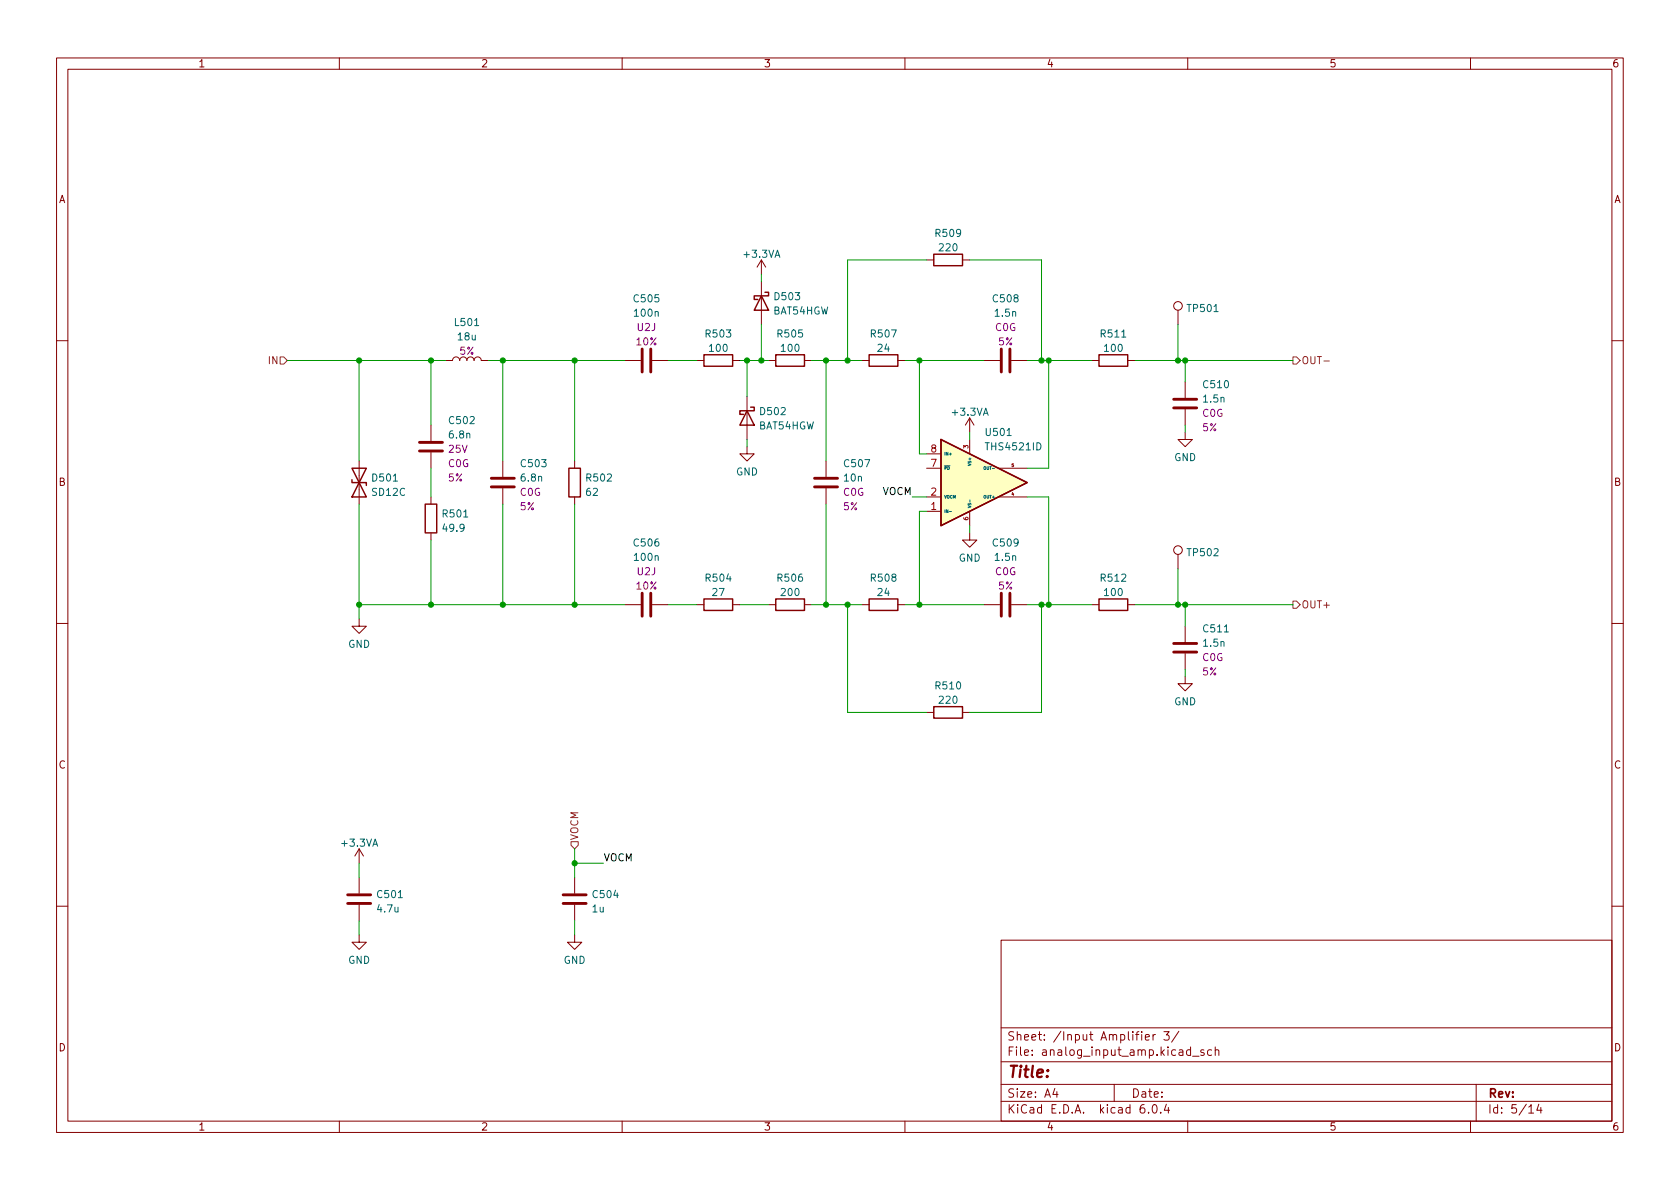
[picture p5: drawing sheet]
<svg xmlns="http://www.w3.org/2000/svg" width="297mm" height="210mm" viewBox="0 0 297 210" stroke-linecap="round" stroke-linejoin="round" font-family="sans-serif">
<g fill="none" stroke="#840000" stroke-width=".18">
<path d="M10 10.2h277v190.1h-277zM12 12.2h273v186.1h-273zM60 10.2v2M110 10.2v2M160 10.2v2M210 10.2v2M260 10.2v2M134.6 46v2.5M134.6 49.8v7.6M134.6 46l-.7 1.2M134.6 46l.8 1.2M163.8 46h1.3"/>
<path d="M170.2 46h1.2M208.3 54.9v2.5M10 60.2h2M76.2 75.2v2.8M78.7 63.7h1.3a.64 .64 0 0 1 .6-.6 .64 .64 0 0 1 .7 .6 .64 .64 0 0 1 .6-.6 .64 .64 0 0 1 .6 .6 .64 .64 0 0 1 .7-.6 .64 .64 0 0 1 .6 .6 .64 .64 0 0 1 .7-.6 .64 .64 0 0 1 .6 .6h1.3M110.5 63.7h2.8M115.3 63.7h2.8M123.2 63.7h1.3M129.5 63.7h1.3M132.1 79v1.3h1.2l-1.2 1.2-1.3-1.2h1.3M132.1 70.1v7.6M135.9 63.7h1.3"/>
<path d="M142.2 63.7h1.3M152.4 63.7h1.3M158.7 63.7h1.3M171.4 73.9l-.7 1.3M171.4 73.9v2.5M171.4 77.7v2.6M171.4 73.9l.8 1.3M174 63.7h2.8M178.8 63.7h2.8M193 63.7h1.3M199.4 63.7h1.3M209.5 76.4v1.3h1.3l-1.3 1.3-1.2-1.3h1.2"/>
<path d="M209.5 67.6v2.8M209.5 72.4v2.8M285 60.2h2M63.5 81.5v7.6M76.2 80v2.8M76.2 87.9v1.2M76.2 94.2v1.3M88.9 81.5v2.8M88.9 86.4v2.7M101.6 81.5v1.3M101.6 87.9v1.2M146 81.5v2.8"/>
<path d="M146 86.4v2.7M163.8 90.4h2.6M163.8 87.9h2.6M163.8 82.8h2.6M163.8 80.3h2.6M171.4 94.2v1.3h1.3l-1.3 1.3-1.2-1.3h1.2M171.4 90.4v2.6M176.5 87.9h5.1M176.5 82.8h5.1M208.3 98v2.6M10 110.2h2M63.5 109.5v1.2h1.3l-1.3 1.3-1.3-1.3h1.3"/>
<path d="M110.5 106.9h2.8M115.3 106.9h2.8M123.2 106.9h1.3M129.5 106.9h1.3M135.9 106.9h1.3M142.2 106.9h1.3M152.4 106.9h1.3M158.7 106.9h1.3M174 106.9h2.8M178.8 106.9h2.8M193 106.9h1.3M199.4 106.9h1.3"/>
<path d="M209.5 119.6v1.3h1.3l-1.3 1.3-1.2-1.3h1.2M209.5 110.7v2.8M209.5 115.6v2.8M285 110.2h2M163.8 126h1.3M170.2 126h1.2M63.5 150.1v2.5M63.5 155.2v2.8M63.5 150.1l-.8 1.3M63.5 150.1l.8 1.3M101.6 155.2v2.8M10 160.2h2"/>
<path d="M63.5 165.3v1.3h1.3l-1.3 1.3-1.3-1.3h1.3M63.5 160v2.8M101.6 165.3v1.3h1.3l-1.3 1.3-1.3-1.3h1.3M101.6 160v2.8M177 166.3h108v32h-108zM285 160.2h2M60 198.3v2M110 198.3v2M160 198.3v2M177 194.8h108M177 191.8h108M177 187.8h108"/>
<path d="M177 181.8h108M186.5 192.5l-.4 1h1M186.9 193v1M197 191.8v3M201.9 182.4v.2M201.9 182.9v1M202.3 195.3a.59 .59 0 0 0-.7 .7v.5l.1 .3h.4l.3-.1v-.5l-.1-.2-.4-.1-.3 .3M202.5 183.4l.7-.1-.1-.3-.4-.1-.2 .2 .1 .8h.5M203.1 196.7v.1M203.9 182.9v1M203.9 195.4l.2-.1a.81 .81 0 0 1 .6 .7 .81 .81 0 0 1-.3 .8h-.2a.81 .81 0 0 1-.6-.6 .81 .81 0 0 1 .3-.8zM204.3 182.9l-.3 .1-.1 .2"/>
<path d="M205.2 196.7v.1M205.8 182.4h.9l-.5 .6 .4 .1v.7l-.2 .1h-.4l-.2-.1M206.2 195.3l-.3 1h.9M206.6 195.8v1M208.4 182.4l-1.3 1.9M210 198.3v2M210.5 185.7l-.4-.1-.3 .3v.4l.1 .3h.6M210.5 185.1v1.5M210.9 186.8h1.1M212.9 185.7l-.4-.1-.2 .2 .1 .3 .5 .1v.4h-.6M214.2 185.7l-.4-.1-.3 .3v.4l.1 .3h.6M214.9 185.8l.2-.2 .3 .1 .1 .9"/>
<path d="M214.9 185.1v1.5M260 198.3v2M261 191.8v6.5M270.3 195.8l.4-.5v1.5M270.3 196.8h.9M272.1 195.3l-.4 1h.9M272.4 195.8v1"/>
<circle cx="208.3" cy="54.1" r=".76"/>
<circle cx="208.3" cy="97.3" r=".76"/>
</g>
<g fill="none" stroke="#840000" stroke-width=".25">
<path d="M134.6 52.3l1.3 2.6h-2.6zM135.3 51.7h.6v.6h-2.6v.7h.7M165.1 45h5.1v2h-5.1zM124.5 62.7h5v2.1h-5zM132.1 72.6l1.2 2.6h-2.5zM132.7 72h.6v.6h-2.5v.7h.6M137.2 62.7h5v2.1h-5zM153.7 62.7h5v2.1h-5zM166.4 77.7l15.2 7.6-15.2 7.7zM194.3 62.7h5.1v2.1h-5.1zM62.2 84.8v.5h2.6v.5M62.2 82.8h2.6l-2.6 5.1h2.6z"/>
<path d="M75.2 89.1h2v5.1h-2zM100.6 82.8h2v5.1h-2zM124.5 105.9h5v2h-5zM137.2 105.9h5v2h-5zM153.7 105.9h5v2h-5zM194.3 105.9h5.1v2h-5.1zM165.1 125h5.1v2h-5.1z"/>
</g>
<g fill="none" stroke="#840000" stroke-width=".51">
<path d="M74.2 79.8h4M74.2 78.2h4M113.5 61.7v4.1M115.1 61.7v4.1M177 61.7v4.1M178.6 61.7v4.1M207.5 72.1h4.1M207.5 70.6h4.1M86.9 86.1h4M86.9 84.6h4M144 86.1h4.1M144 84.6h4.1"/>
<path d="M113.5 104.9v4.1M115.1 104.9v4.1M177 104.9v4.1M178.6 104.9v4.1M207.5 115.3h4.1M207.5 113.8h4.1M61.5 159.8h4M61.5 158.2h4M99.6 159.8h4M99.6 158.2h4"/>
</g>
<path d="M166.4 77.7l15.2 7.6-15.2 7.7z" fill="#ffffc2" stroke="#ffffc2" stroke-width=".18"/>
<path d="M167.8 90.5h.4M167.8 80.3h.4M171.5 88.4v.4M174 82.6h.3l-.1 .4h-.2z" fill="none" stroke="#006464" stroke-width=".18"/>
<path d="M49.5 63.1h.7l.6 .6-.6 .7h-.7zM228.6 63.1h.6l.7 .6-.7 .7h-.6zM234.1 63.8h.9M228.6 106.3h.6l.7 .6-.7 .7h-.6zM101 148.8h1.2v.7l-.6 .6-.6-.6z" fill="none" stroke="#725600" stroke-width=".18"/>
<g fill="none" stroke="#009600" stroke-width=".18">
<path d="M134.6 48.5v1.3M134.6 57.4v6.3M163.8 46h-13.9v17.7M171.4 46h12.7v17.7M208.3 57.4v6.3M50.8 63.7h27.9M63.5 63.7v17.8M76.2 63.7v11.5M86.4 63.7h24.1M88.9 63.7v17.8M101.6 63.7v17.8M118.1 63.7h5.1"/>
<path d="M130.8 63.7h5.1M132.1 63.7v6.4M132.1 77.7v1.3M143.5 63.7h8.9M146 63.7v17.8M160 63.7h14M162.6 63.7v16.6h1.2M171.4 76.4v1.3M181.6 63.7h11.4M185.4 63.7v19.1h-3.8M200.7 63.7h27.9M209.5 63.7v3.9"/>
<path d="M209.5 75.2v1.2M63.5 89.1v20.4M76.2 82.8v5.1M76.2 95.5v11.4M88.9 89.1v17.8M101.6 89.1v17.8M146 89.1v17.8M161.3 87.9h2.5M163.8 90.4h-1.2v16.5M171.4 93v1.2M181.6 87.9h3.8v19M63.5 106.9h47"/>
<path d="M118.1 106.9h5.1M130.8 106.9h5.1M143.5 106.9h8.9M149.9 106.9v19.1h13.9M160 106.9h14M181.6 106.9h11.4M184.1 106.9v19.1h-12.7M200.7 106.9h27.9M208.3 100.6v6.3M209.5 106.9v3.8M209.5 118.4v1.2M63.5 152.6v2.6"/>
<path d="M101.6 152.6h5.1M101.6 150.1v5.1M63.5 162.8v2.5M101.6 162.8v2.5"/>
</g>
<g fill="#009600" stroke="#009600" stroke-width=".18">
<circle cx="146" cy="63.7" r=".46"/>
<circle cx="149.9" cy="63.7" r=".46"/>
<circle cx="134.6" cy="63.7" r=".46"/>
<circle cx="132.1" cy="63.7" r=".46"/>
<circle cx="185.4" cy="106.9" r=".46"/>
<circle cx="184.1" cy="106.9" r=".46"/>
<circle cx="149.9" cy="106.9" r=".46"/>
<circle cx="146" cy="106.9" r=".46"/>
<circle cx="162.6" cy="106.9" r=".46"/>
<circle cx="184.1" cy="63.7" r=".46"/>
<circle cx="185.4" cy="63.7" r=".46"/>
<circle cx="209.5" cy="63.7" r=".46"/>
<circle cx="208.3" cy="63.7" r=".46"/>
<circle cx="209.5" cy="106.9" r=".46"/>
<circle cx="208.3" cy="106.9" r=".46"/>
<circle cx="162.6" cy="63.7" r=".46"/>
<circle cx="76.2" cy="63.7" r=".46"/>
<circle cx="63.5" cy="63.7" r=".46"/>
<circle cx="88.9" cy="63.7" r=".46"/>
<circle cx="101.6" cy="63.7" r=".46"/>
<circle cx="63.5" cy="106.9" r=".46"/>
<circle cx="76.2" cy="106.9" r=".46"/>
<circle cx="101.6" cy="106.9" r=".46"/>
<circle cx="88.9" cy="106.9" r=".46"/>
<circle cx="101.6" cy="152.6" r=".46"/>
</g>
<text font-size="2.8" fill="#840000" x="178" y="190.6">Title:</text>
<g font-size="2.1" fill="#840000">
<text x="178" y="184">Sheet: /Input Amplifier 3/</text>
<text x="178" y="186.7">File: analog_input_amp.kicad_sch</text>
<text x="178" y="196.9">KiCad E.D.A. kicad 6.0.4</text>
<text x="178" y="194.1">Size: A4</text>
<text x="200" y="194.1">Date:</text>
<text x="263" y="194.1">Rev:</text>
<text x="263" y="196.9">Id: 5/14</text>
</g>
<g font-size="1.8" fill="#840000">
<text x="35" y="11.9">1</text>
<text x="85" y="11.9">2</text>
<text x="135" y="11.9">3</text>
<text x="185" y="11.9">4</text>
<text x="235" y="11.9">5</text>
<text x="285" y="11.9">6</text>
<text x="10.3" y="35.9">A</text>
<text x="285.3" y="35.9">A</text>
<text x="10.3" y="85.9">B</text>
<text x="285.3" y="85.9">B</text>
<text x="10.3" y="135.9">C</text>
<text x="285.3" y="135.9">C</text>
<text x="10.3" y="185.9">D</text>
<text x="285.3" y="185.9">D</text>
<text x="35" y="199.9">1</text>
<text x="85" y="199.9">2</text>
<text x="135" y="199.9">3</text>
<text x="185" y="199.9">4</text>
<text x="235" y="199.9">5</text>
<text x="285" y="199.9">6</text>
</g>
<g font-size="1.8" fill="#006464">
<text x="165.5" y="41.9">R509</text>
<text x="131.6" y="45.6">+3.3VA</text>
<text x="166.2" y="44.4">220</text>
<text x="112.2" y="53.5">C505</text>
<text x="137.1" y="53.1">D503</text>
<text x="175.7" y="53.5">C508</text>
<text x="80.5" y="57.6">L501</text>
<text x="112.3" y="56">100n</text>
<text x="124.9" y="59.7">R503</text>
<text x="136.7" y="55.6">BAT54HGW</text>
<text x="137.6" y="59.7">R505</text>
<text x="154.1" y="59.7">R507</text>
<text x="176" y="56">1.5n</text>
<text x="194.7" y="59.7">R511</text>
<text x="210.1" y="55.2">TP501</text>
<text x="81" y="60.2">18u</text>
<text x="125.5" y="62.2">100</text>
<text x="138.2" y="62.2">100</text>
<text x="155.2" y="62.2">24</text>
<text x="195.4" y="62.2">100</text>
<text x="212.9" y="71.2">1.5n</text>
<text x="212.9" y="68.6">C510</text>
<text x="79.5" y="77.5">6.8n</text>
<text x="79.5" y="75">C502</text>
<text x="134.1" y="75.9">BAT54HGW</text>
<text x="134.5" y="73.4">D502</text>
<text x="168.5" y="73.5">+3.3VA</text>
<text x="174.4" y="77.1">U501</text>
<text x="92.2" y="82.6">C503</text>
<text x="149.4" y="82.6">C507</text>
<text x="174.6" y="79.6">THS4521ID</text>
<text x="207.6" y="81.5">GND</text>
<text x="65.8" y="87.7">SD12C</text>
<text x="65.9" y="85.1">D501</text>
<text x="92.2" y="85.1">6.8n</text>
<text x="103.7" y="87.7">62</text>
<text x="103.8" y="85.1">R502</text>
<text x="130.1" y="84.1">GND</text>
<text x="149.3" y="85.1">10n</text>
<text x="78.4" y="91.5">R501</text>
<text x="78.5" y="94">49.9</text>
<text x="112.2" y="96.6">C506</text>
<text x="112.3" y="99.2">100n</text>
<text x="169.5" y="99.3">GND</text>
<text x="175.7" y="96.6">C509</text>
<text x="176" y="99.2">1.5n</text>
<text x="210.1" y="98.3">TP502</text>
<text x="124.9" y="102.8">R504</text>
<text x="126" y="105.4">27</text>
<text x="137.6" y="102.8">R506</text>
<text x="138.2" y="105.4">200</text>
<text x="154.1" y="102.8">R508</text>
<text x="155.2" y="105.4">24</text>
<text x="194.7" y="102.8">R512</text>
<text x="195.4" y="105.4">100</text>
<text x="212.9" y="111.8">C511</text>
<text x="61.5" y="114.5">GND</text>
<text x="212.9" y="114.3">1.5n</text>
<text x="165.5" y="121.9">R510</text>
<text x="166.2" y="124.4">220</text>
<text x="207.6" y="124.7">GND</text>
<text x="60.5" y="149.7">+3.3VA</text>
<text x="66.8" y="161.3">4.7u</text>
<text x="66.8" y="158.8">C501</text>
<text x="104.7" y="161.3">1u</text>
<text x="104.9" y="158.8">C504</text>
<text x="61.5" y="170.4">GND</text>
<text x="99.6" y="170.4">GND</text>
</g>
<g font-size="1.8" fill="#840084">
<text x="112.7" y="58.5">U2J</text>
<text x="176" y="58.5">C0G</text>
<text x="81.3" y="62.7">5%</text>
<text x="112.5" y="61.1">10%</text>
<text x="176.5" y="61.1">5%</text>
<text x="212.6" y="76.2">5%</text>
<text x="212.6" y="73.7">C0G</text>
<text x="79.3" y="82.6">C0G</text>
<text x="79.4" y="80.1">25V</text>
<text x="79.3" y="85.1">5%</text>
<text x="92" y="87.7">C0G</text>
<text x="149.1" y="87.7">C0G</text>
<text x="92" y="90.2">5%</text>
<text x="149.1" y="90.2">5%</text>
<text x="112.7" y="101.7">U2J</text>
<text x="176" y="101.7">C0G</text>
<text x="112.5" y="104.2">10%</text>
<text x="176.5" y="104.2">5%</text>
<text x="212.6" y="119.4">5%</text>
<text x="212.6" y="116.9">C0G</text>
</g>
<g font-size="1.8" fill="#725600">
<text x="47.6" y="64.4">IN</text>
<text x="230.1" y="64.4">OUT-</text>
<text x="230.1" y="107.6">OUT+</text>
<text x="102.2" y="148.6" transform="rotate(-90 102.2 148.6)">VOCM</text>
</g>
<g font-size="1.8" fill="#a90000">
<text x="164.6" y="82.5">7</text>
<text x="164.6" y="80">8</text>
<text x="164.6" y="87.6">2</text>
<text x="164.6" y="90.2">1</text>
</g>
<g font-size="1.8" fill="#0f0f0f">
<text x="156" y="87.5">VOCM</text>
<text x="106.7" y="152.3">VOCM</text>
</g>
<g font-size="1.1" fill="#a90000">
<text x="171.2" y="79.3" transform="rotate(-90 171.2 79.3)">3</text>
<text x="171.2" y="92" transform="rotate(-90 171.2 92)">6</text>
</g>
<g font-size=".7" fill="#006464">
<text x="166.9" y="83.1">~{PD}</text>
<text x="166.9" y="80.5">IN+</text>
<text x="171.7" y="82.1" transform="rotate(-90 171.7 82.1)">VS+</text>
<text x="174.3" y="83.1">OUT-</text>
<text x="166.9" y="88.1">VOCM</text>
<text x="171.7" y="89.9" transform="rotate(-90 171.7 89.9)">VS-</text>
<text x="174.1" y="88.1">OUT+</text>
<text x="166.9" y="90.7">IN-</text>
</g>
<g font-size=".7" fill="#a90000">
<text x="178.9" y="82.5">5</text>
<text x="178.9" y="87.6">4</text>
</g>
</svg>
